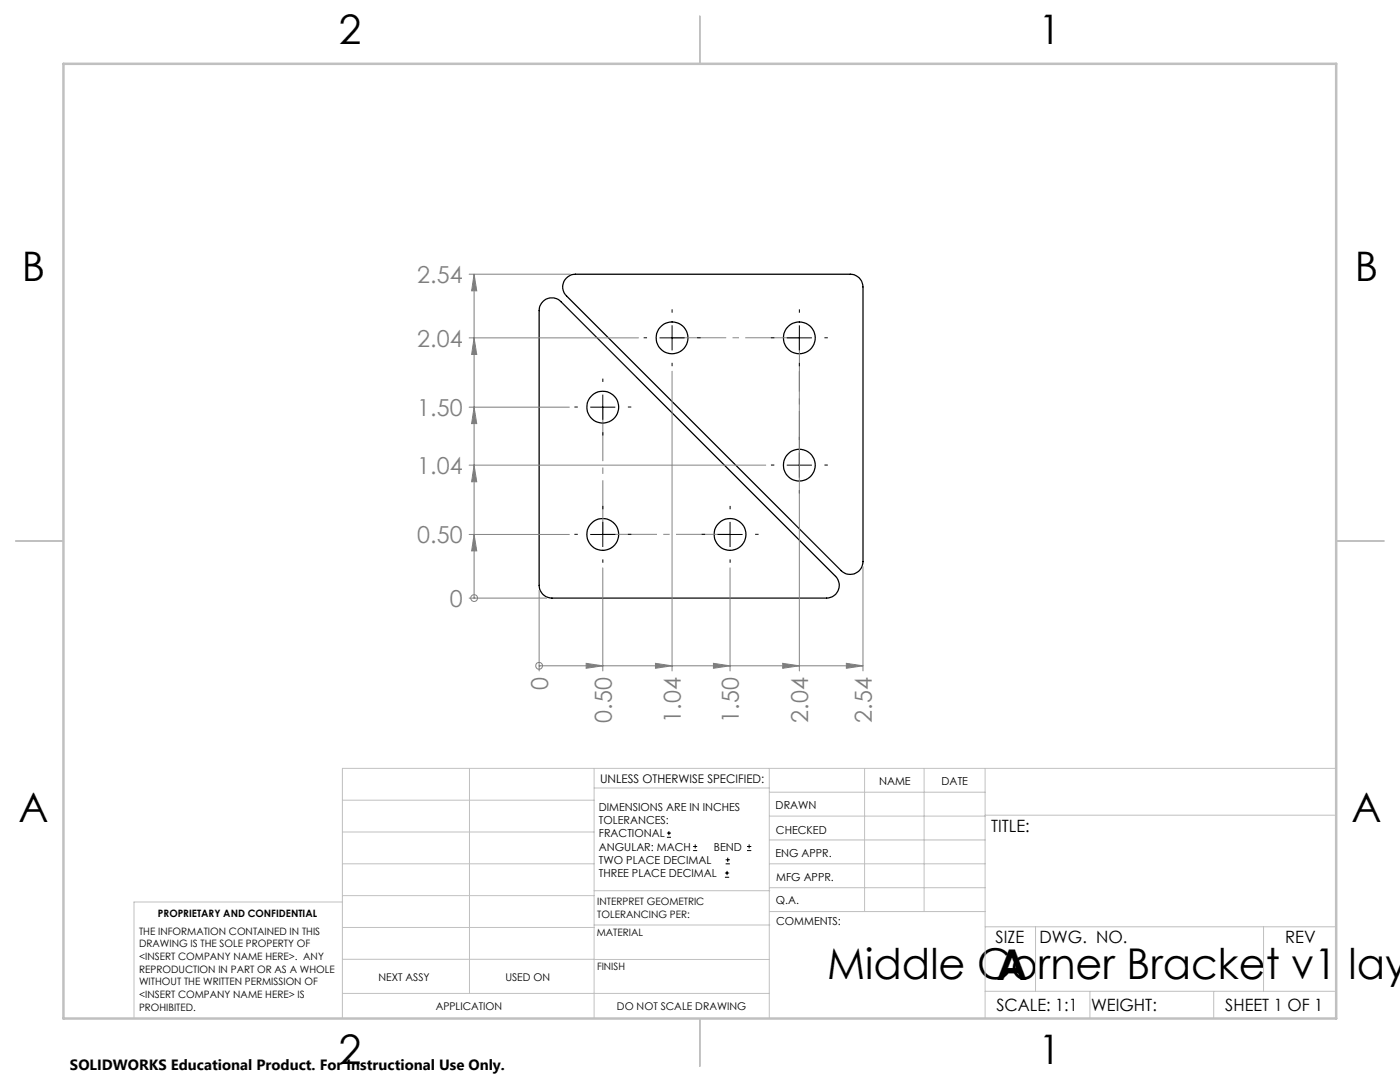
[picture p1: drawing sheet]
<svg xmlns="http://www.w3.org/2000/svg" width="279mm" height="216mm" viewBox="0 0 279 216" stroke-linecap="round" stroke-linejoin="round" font-family="sans-serif">
<g fill="none" stroke="#000" stroke-width=".25">
<path d="M113.1 55.5l1-.7 .7-.1h54.9a2.53 2.53 0 0 1 2.5 2.6v54.8a2.55 2.55 0 0 1-1.5 2.3 2.55 2.55 0 0 1-2.8-.5l-54.8-54.8a2.47 2.47 0 0 1 0-3.6zM108.3 60.2a2.56 2.56 0 0 1 3.6 0l54.9 54.8a2.56 2.56 0 0 1 .5 2.8 2.56 2.56 0 0 1-2.3 1.5h-54.9a2.53 2.53 0 0 1-2.5-2.5v-54.8a2.28 2.28 0 0 1 .7-1.8z"/>
<circle cx="134.1" cy="67.4" r="3.2"/>
<circle cx="159.5" cy="67.4" r="3.2"/>
<circle cx="120.3" cy="81.2" r="3.2"/>
<circle cx="159.5" cy="92.8" r="3.2"/>
<circle cx="120.3" cy="106.6" r="3.2"/>
<circle cx="145.7" cy="106.6" r="3.2"/>
</g>
<g fill="none" stroke="#000" stroke-width=".2">
<path d="M120.3 78.7v5M131.6 67.4h5M134.1 64.9v5M157 67.4h5M159.5 64.9v5M117.8 81.2h5M157 92.8h5M159.5 90.3v5M117.8 106.6h5M120.3 104.1v5M143.2 106.6h5M145.7 104.1v5"/>
<path d="M133.1 167.1h.8M133.1 166.2h.8M133.5 165.8v.9M138.3 169.7h.8M138.3 168.9h.8M138.7 168.5v.8M144.7 175h.8M144.7 174.2h.8M144.8 172.4h.9M144.8 171.6h.9M145.1 173.8v.8M145.2 171.1v.9"/>
<path d="M149.1 169.7h.8M149.1 168.9h.8M149.5 168.5v.8"/>
</g>
<g fill="none" stroke="#808080" stroke-width=".2">
<path d="M93.6 54.7h20.2M94.6 54.7v64.6M94.6 54.7l.5 3.3h-1zM93.6 67.4h33.8M94.6 67.4l.5 3.3h-1zM134.1 74.1v59.8M159.5 74.1v59.8M93.6 92.8h59.2M93.6 81.2h20M94.6 92.8l.5 3.3h-1zM94.6 81.2l.5 3.3h-1zM93.6 119.3h15.5"/>
<path d="M93.6 106.6h20M94.6 119.3h.1M94.6 106.6l.5 3.3h-1zM107.6 117.8v16.1M120.3 113.3v20.6M145.7 113.3v20.6M172.2 113.1v20.8M107.6 132.9h.1M107.6 132.9h64.6M117 132.4l3.3 .5-3.3 .5zM130.8 132.4l3.3 .5-3.3 .5zM142.4 132.4l3.3 .5-3.3 .5z"/>
<path d="M156.2 132.4l3.3 .5-3.3 .5zM168.9 132.4l3.3 .5-3.3 .5z"/>
<circle cx="94.6" cy="119.3" r=".68"/>
<circle cx="107.6" cy="132.9" r=".69"/>
</g>
<path d="M159.5 67.4h-25.4M120.3 81.2v25.4M159.5 92.8v-25.4M120.3 106.6h25.4" fill="none" stroke="#808080" stroke-width=".2" stroke-dasharray="15.2 1.3 1.3 1.3" stroke-dashoffset="4.4" stroke-linecap="butt"/>
<g fill="none" stroke="#000" stroke-width=".2" stroke-dasharray="15.2 1.3 1.3 1.3" stroke-linecap="butt">
<path d="M120.3 76.2v-.7M129.1 67.4h-.6M134.1 62.4v-.7M134.1 72.4v.7M139.1 67.4h.7M154.5 67.4h-.6M159.5 62.4v-.7M159.5 72.4v.7M164.5 67.4h.7M115.3 81.2h-.7M120.3 86.2v.7M125.3 81.2h.7"/>
<path d="M154.5 92.8h-.6M159.5 87.8v-.7M159.5 97.8v.7M164.5 92.8h.7M115.3 106.6h-.7M120.3 101.6v-.7M120.3 111.6v.7M125.3 106.6h.7M140.7 106.6h-.7M145.7 101.6v-.7M145.7 111.6v.7M150.7 106.6h.7"/>
</g>
<g fill="none" stroke="#c0c0c0" stroke-width=".2">
<path d="M68.3 159.7h50.3M93.7 153.3v44.9M118.6 153.3v49.9M118.6 157.2h34.9M153.5 153.3v49.9M153.5 158.1h43.1M172.5 153.3v28.6M184.4 153.3v28.6M196.6 153.3v49.9M266.7 153.3h-198.4v49.9M68.3 178.7h50.3M68.3 172.4h50.3"/>
<path d="M68.3 166h50.3M68.3 180h-41.6v23.2M118.6 177.7h35M153.5 167.6h43.1M153.5 162.8h43.1M153.5 172.4h43.1M153.5 177.1h43.1M196.6 162.7h70.1M68.3 198.2h85.2M68.3 191.4l85.2 .1M68.3 185.1h50.3M118.6 184.6h35"/>
<path d="M153.6 181.9h43M196.6 197.8h70.1M196.6 184.9h70.1M206.7 184.9v12.9M217.5 197.8v5.4M242.2 197.8v5.4M252.2 184.9v12.9"/>
</g>
<path d="M139.7 3.2v9.5M3.1 107.9h9.6M266.7 107.9h9.5M139.7 203.2v9.6" fill="none" stroke="#c0c0c0" stroke-width=".25"/>
<path d="M12.7 12.7h254v190.5h-254z" fill="none" stroke="#c0c0c0" stroke-width=".5"/>
<g fill="#808080">
<path d="M94.6 106.6l.5 3.3h-1zM94.6 92.8l.5 3.3h-1zM94.6 81.2l.5 3.3h-1zM94.6 67.4l.5 3.3h-1zM94.6 54.7l.5 3.3h-1z"/>
<path d="M117 132.4l3.3 .5-3.3 .5zM142.4 132.4l3.3 .5-3.3 .5zM130.8 132.4l3.3 .5-3.3 .5zM156.2 132.4l3.3 .5-3.3 .5zM168.9 132.4l3.3 .5-3.3 .5z"/>
</g>
<g font-size="8.5">
<text x="165.1" y="195.4">Middle Corner Bracket v1 lay</text>
<text x="198.9" y="195.5">A</text>
</g>
<g font-size="8.1">
<text x="67.6" y="8.9">2</text>
<text x="207.3" y="8.9">1</text>
<text x="4.4" y="56.2">B</text>
<text x="270.4" y="56.2">B</text>
<text x="3.7" y="164.1">A</text>
<text x="269.7" y="164.1">A</text>
<text x="67.6" y="212.4">2</text>
<text x="207.3" y="212.4">1</text>
</g>
<g font-size="4.7" fill="#808080">
<text x="83.3" y="56.5">2.54</text>
<text x="83.3" y="69.2">2.04</text>
<text x="83.3" y="83">1.50</text>
<text x="83.3" y="94.6">1.04</text>
<text x="83.3" y="108.4">0.50</text>
<text x="89.7" y="121.1">0</text>
<text x="109.4" y="137.7" transform="rotate(-90 109.4 137.7)">0</text>
<text x="122.1" y="144.2" transform="rotate(-90 122.1 144.2)">0.50</text>
<text x="135.9" y="144.2" transform="rotate(-90 135.9 144.2)">1.04</text>
<text x="147.5" y="144.2" transform="rotate(-90 147.5 144.2)">1.50</text>
<text x="161.3" y="144.2" transform="rotate(-90 161.3 144.2)">2.04</text>
<text x="174" y="144.2" transform="rotate(-90 174 144.2)">2.54</text>
</g>
<g font-size="3.4">
<text x="197.8" y="166">TITLE:</text>
<text x="198.7" y="188.1">SIZE</text>
<text x="207.5" y="188.1">DWG. NO.</text>
<text x="256.5" y="188.2">REV</text>
<text x="198.8" y="201.7">SCALE: 1:1</text>
<text x="217.7" y="201.8">WEIGHT:</text>
<text x="244.5" y="201.7">SHEET 1 OF 1</text>
</g>
<text font-size="3" x="14" y="213.5">SOLIDWORKS Educational Product. For Instructional Use Only.</text>
<text font-size="2.4" x="119.8" y="156.2">UNLESS OTHERWISE SPECIFIED:</text>
<g font-size="2.2">
<text x="119.5" y="161.8">DIMENSIONS ARE IN INCHES</text>
<text x="154.8" y="161.4">DRAWN</text>
<text x="175.4" y="156.6">NAME</text>
<text x="187.9" y="156.7">DATE</text>
<text x="119.5" y="164.4">TOLERANCES:</text>
<text x="119.5" y="167.1">FRACTIONAL</text>
<text x="154.9" y="166.3">CHECKED</text>
<text x="119.5" y="169.7">ANGULAR: MACH</text>
<text x="119.5" y="172.4">TWO PLACE DECIMAL</text>
<text x="142.5" y="169.7">BEND</text>
<text x="154.8" y="171">ENG APPR.</text>
<text x="119.5" y="175">THREE PLACE DECIMAL</text>
<text x="154.9" y="175.7">MFG APPR.</text>
<text x="154.9" y="180.4">Q.A.</text>
<text x="154.9" y="184.6">COMMENTS:</text>
</g>
<g font-size="2.1">
<text x="75.5" y="195.7">NEXT ASSY</text>
<text x="100.9" y="195.7">USED ON</text>
<text x="86.9" y="201.5">APPLICATION</text>
<text x="123.1" y="201.6">DO NOT SCALE DRAWING</text>
</g>
<g font-size="2">
<text x="31.5" y="182.9">PROPRIETARY AND CONFIDENTIAL</text>
<text x="119.2" y="180.6">INTERPRET GEOMETRIC</text>
<text x="119.2" y="183.1">TOLERANCING PER:</text>
<text x="27.8" y="186.5">THE INFORMATION CONTAINED IN THIS</text>
<text x="27.8" y="189">DRAWING IS THE SOLE PROPERTY OF</text>
<text x="27.8" y="191.6">&lt;INSERT COMPANY NAME HERE&gt;. ANY</text>
<text x="119.1" y="186.7">MATERIAL</text>
<text x="27.8" y="194.1">REPRODUCTION IN PART OR AS A WHOLE</text>
<text x="27.8" y="196.6">WITHOUT THE WRITTEN PERMISSION OF</text>
<text x="119.1" y="193.5">FINISH</text>
<text x="27.8" y="199.1">&lt;INSERT COMPANY NAME HERE&gt; IS</text>
<text x="27.8" y="201.7">PROHIBITED.</text>
</g>
</svg>
